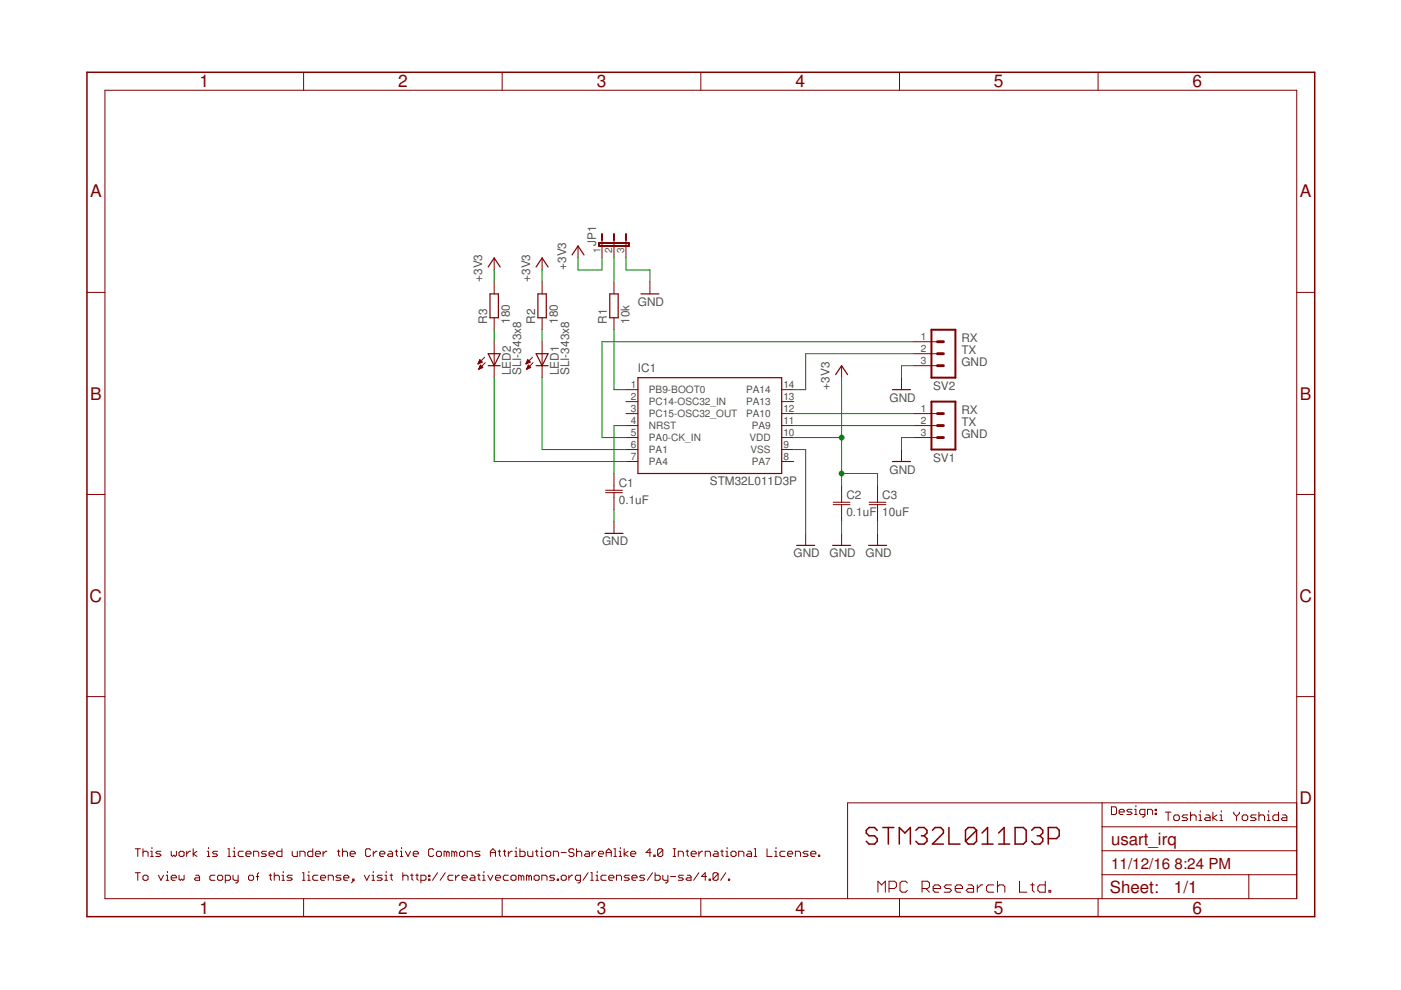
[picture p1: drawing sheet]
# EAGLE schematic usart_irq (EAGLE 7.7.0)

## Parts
C1  0.1uF  C-JIS050-024X044  [C050-024X044]
C2  0.1uF  C-JIS0603  [C0603]
C3  10uF  C-JIS0603  [C0603]
IC1  STM32L011D3P  [TSSOP14]
JP1  JP2E  [JP2]
LED1  SLI-343x8  LED3MM  [LED3MM]
LED2  SLI-343x8  LED3MM  [LED3MM]
R1  10k  R-EU_0207/2V  [0207/2V]
R2  180  R-EU_0207/2V  [0207/2V]
R3  180  R-EU_0207/2V  [0207/2V]
SV1  MA03-1  [MA03-1]
SV2  MA03-1  [MA03-1]

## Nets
+3V3: C2.1 C3.1 IC1.10(VDD) JP1.1 R2.2 R3.2
GND: C1.2 C2.2 C3.2 IC1.9(VSS) JP1.3 SV1.3 SV2.3
N$1: IC1.11(PA9) SV1.2
N$2: IC1.1(PB9-BOOT0) R1.1
N$3: IC1.12(PA10) SV1.1
N$4: C1.1 IC1.4(NRST)
N$5: IC1.6(PA1) LED1.K(C)
N$6: JP1.2 R1.2
N$7: LED2.A R3.1
N$8: IC1.7(PA4) LED2.K(C)
N$9: LED1.A R2.1
N$10: IC1.14(PA14) SV2.2
N$11: IC1.5(PA0-CK_IN) SV2.1
Unconnected: IC1.2(PC14-OSC32_IN) IC1.3(PC15-OSC32_OUT) IC1.8(PA7) IC1.13(PA13)

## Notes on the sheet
- RX
- TX
- GND
- RX
- TX
- GND
- Design:
- Toshiaki Yoshida
- STM32L011D3P
- This work is licensed under the Creative Commons Attribution-ShareAlike 4.0 International License.
- To view a copy of this license, visit http://creativecommons.org/licenses/by-sa/4.0/.
- MPC Research Ltd.
